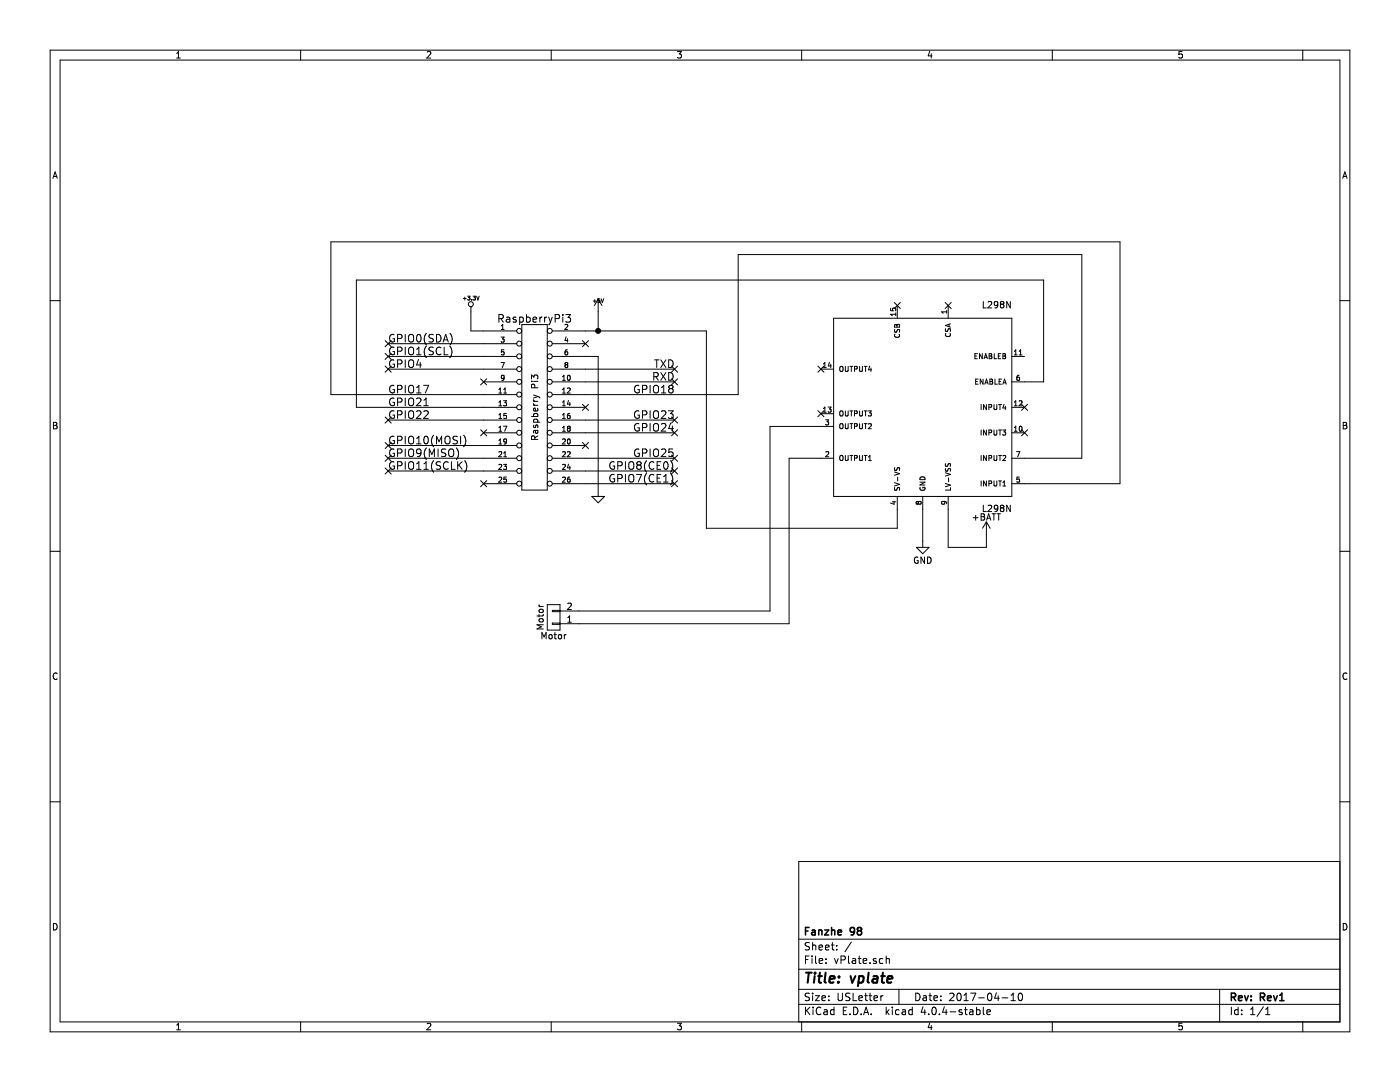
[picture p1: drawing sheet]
EESchema Schematic File Version 2
LIBS:vPlate-rescue
LIBS:power
LIBS:device
LIBS:transistors
LIBS:conn
LIBS:linear
LIBS:regul
LIBS:74xx
LIBS:cmos4000
LIBS:adc-dac
LIBS:memory
LIBS:xilinx
LIBS:microcontrollers
LIBS:dsp
LIBS:microchip
LIBS:analog_switches
LIBS:motorola
LIBS:texas
LIBS:intel
LIBS:audio
LIBS:interface
LIBS:digital-audio
LIBS:philips
LIBS:display
LIBS:cypress
LIBS:siliconi
LIBS:opto
LIBS:atmel
LIBS:contrib
LIBS:valves
LIBS:L298N
LIBS:vPlate-cache
EELAYER 25 0
EELAYER END
$Descr USLetter 11000 8500
encoding utf-8
Sheet 1 1
Title "vplate"
Date "2017-04-10"
Rev "Rev1"
Comp "Fanzhe 98"
Comment1 ""
Comment2 ""
Comment3 ""
Comment4 ""
$EndDescr
$Comp
L CONN_13X2 RaspberryPi3
U 1 1
P 4200 3200
F 0 "RaspberryPi3" H 4200 3900 60  0000 C CNN
F 1 "Raspberry Pi3" V 4200 3200 50  0000 C CNN
F 2 "" H 4200 3200 60  0001 C CNN
F 3 "" H 4200 3200 60  0001 C CNN
	1    4200 3200
	1    0    0    -1  
$EndComp
$Comp
L +3.3V-RESCUE-vPlate #PWR01
U 1 1
P 3700 2450
F 0 "#PWR01" H 3700 2410 30  0001 C CNN
F 1 "+3.3V" H 3700 2560 30  0000 C CNN
F 2 "" H 3700 2450 60  0001 C CNN
F 3 "" H 3700 2450 60  0001 C CNN
	1    3700 2450
	1    0    0    -1  
$EndComp
$Comp
L +5V #PWR02
U 1 1
P 4700 2450
F 0 "#PWR02" H 4700 2540 20  0001 C CNN
F 1 "+5V" H 4700 2540 30  0000 C CNN
F 2 "" H 4700 2450 60  0001 C CNN
F 3 "" H 4700 2450 60  0001 C CNN
	1    4700 2450
	1    0    0    -1  
$EndComp
Text Label 3050 2700 0    60   ~ 0
GPIO0(SDA)
Text Label 3050 2800 0    60   ~ 0
GPIO1(SCL)
Text Label 3050 2900 0    60   ~ 0
GPIO4
NoConn ~ 3800 3000
Text Label 3050 3100 0    60   ~ 0
GPIO17
Text Label 3050 3200 0    60   ~ 0
GPIO21
Text Label 3050 3300 0    60   ~ 0
GPIO22
NoConn ~ 3800 3400
Text Label 3050 3500 0    60   ~ 0
GPIO10(MOSI)
Text Label 3050 3600 0    60   ~ 0
GPIO9(MISO)
Text Label 3050 3700 0    60   ~ 0
GPIO11(SCLK)
NoConn ~ 3800 3800
$Comp
L GND-RESCUE-vPlate #PWR03
U 1 1
P 4700 3900
F 0 "#PWR03" H 4700 3900 30  0001 C CNN
F 1 "GND" H 4700 3830 30  0001 C CNN
F 2 "" H 4700 3900 60  0001 C CNN
F 3 "" H 4700 3900 60  0001 C CNN
	1    4700 3900
	1    0    0    -1  
$EndComp
Text Label 5300 2900 2    60   ~ 0
TXD
Text Label 5300 3000 2    60   ~ 0
RXD
Text Label 5300 3100 2    60   ~ 0
GPIO18
NoConn ~ 4600 3200
Text Label 5300 3300 2    60   ~ 0
GPIO23
Text Label 5300 3400 2    60   ~ 0
GPIO24
NoConn ~ 4600 3500
Text Label 5300 3600 2    60   ~ 0
GPIO25
Text Label 5300 3700 2    60   ~ 0
GPIO8(CE0)
Text Label 5300 3800 2    60   ~ 0
GPIO7(CE1)
$Comp
L L298N L298N
U 1 1
P 7250 3200
F 0 "L298N" H 6550 4000 50  0000 L CNN
F 1 "L298N" H 6550 2400 50  0000 L CNN
F 2 "DRIVER_L298N" H 7250 3200 50  0001 L CNN
F 3 "L298N" H 7250 3200 50  0001 L CNN
F 4 "Good" H 7250 3200 50  0001 L CNN "Availability"
F 5 "STMicroelectronics" H 7250 3200 50  0001 L CNN "MF"
F 6 "ZIP-15 STMicroelectronics" H 7250 3200 50  0001 L CNN "Package"
F 7 "Driver; 46 V (Max.); 15-Lead MultiW; 2AO/P High Level; 2 Drivers; -0.3V; 7V" H 7250 3200 50  0001 L CNN "Description"
F 8 "3.44 USD" H 7250 3200 50  0001 L CNN "Price"
	1    7250 3200
	-1   0    0    1   
$EndComp
NoConn ~ 4600 2700
$Comp
L GND #PWR?
U 1 1
P 7250 4250
F 0 "#PWR?" H 7250 4000 50  0001 C CNN
F 1 "GND" H 7250 4100 50  0000 C CNN
F 2 "" H 7250 4250 50  0000 C CNN
F 3 "" H 7250 4250 50  0000 C CNN
	1    7250 4250
	1    0    0    -1  
$EndComp
$Comp
L +BATT #PWR?
U 1 1
P 7750 4200
F 0 "#PWR?" H 7750 4050 50  0001 C CNN
F 1 "+BATT" H 7750 4340 50  0000 C CNN
F 2 "" H 7750 4200 50  0000 C CNN
F 3 "" H 7750 4200 50  0000 C CNN
	1    7750 4200
	1    0    0    -1  
$EndComp
$Comp
L CONN_01X02 Motor
U 1 1
P 4350 4850
F 0 "Motor" H 4350 5000 50  0000 C CNN
F 1 "Motor" V 4450 4850 50  0000 C CNN
F 2 "" H 4350 4850 50  0000 C CNN
F 3 "" H 4350 4850 50  0000 C CNN
	1    4350 4850
	-1   0    0    1   
$EndComp
Connection ~ 4700 2600
Wire Wire Line
	7050 4150 7050 4000
Wire Wire Line
	5550 4150 7050 4150
Wire Wire Line
	5550 2600 5550 4150
Wire Wire Line
	7750 4300 7750 4200
Wire Wire Line
	7450 4300 7750 4300
Wire Wire Line
	7450 4000 7450 4300
Wire Wire Line
	7250 4000 7250 4250
Wire Wire Line
	4600 3800 5300 3800
Wire Wire Line
	4600 3700 5300 3700
Wire Wire Line
	4600 3600 5300 3600
Wire Wire Line
	4600 3400 5300 3400
Wire Wire Line
	4600 3300 5300 3300
Wire Wire Line
	4600 3100 5800 3100
Wire Wire Line
	4600 3000 5300 3000
Wire Wire Line
	4600 2900 5300 2900
Wire Wire Line
	4700 2800 4600 2800
Wire Wire Line
	4700 3900 4700 2800
Wire Wire Line
	3800 3700 3050 3700
Wire Wire Line
	3800 3600 3050 3600
Wire Wire Line
	3800 3500 3050 3500
Wire Wire Line
	3800 3300 3050 3300
Wire Wire Line
	2800 3200 3800 3200
Wire Wire Line
	2600 3100 3800 3100
Wire Wire Line
	3800 2900 3050 2900
Wire Wire Line
	3800 2800 3050 2800
Wire Wire Line
	3800 2700 3050 2700
Wire Wire Line
	4600 2600 5550 2600
Wire Wire Line
	4700 2450 4700 2600
Wire Wire Line
	3700 2600 3800 2600
Wire Wire Line
	3700 2450 3700 2600
Wire Wire Line
	6450 3350 6050 3350
Wire Wire Line
	6050 3350 6050 4800
Wire Wire Line
	6050 4800 4550 4800
Wire Wire Line
	4550 4900 6200 4900
Wire Wire Line
	6200 4900 6200 3600
Wire Wire Line
	6200 3600 6450 3600
Wire Wire Line
	2600 3100 2600 1900
Wire Wire Line
	2600 1900 8800 1900
Wire Wire Line
	8800 1900 8800 3800
Wire Wire Line
	8800 3800 8050 3800
Wire Wire Line
	8050 3600 8500 3600
Wire Wire Line
	8500 3600 8500 2000
Wire Wire Line
	8500 2000 5800 2000
Wire Wire Line
	5800 2000 5800 3100
Wire Wire Line
	2800 3200 2800 2200
Wire Wire Line
	2800 2200 8200 2200
Wire Wire Line
	8200 2200 8200 3000
Wire Wire Line
	8200 3000 8050 3000
NoConn ~ 6450 2900
NoConn ~ 6450 3250
NoConn ~ 8050 3400
NoConn ~ 8050 3200
NoConn ~ 7450 2400
NoConn ~ 7050 2400
NoConn ~ 5300 3300
NoConn ~ 5300 3400
NoConn ~ 5300 2900
NoConn ~ 5300 3000
NoConn ~ 3050 2900
NoConn ~ 3050 2800
NoConn ~ 3050 2700
NoConn ~ 3050 3300
NoConn ~ 3050 3500
NoConn ~ 3050 3600
NoConn ~ 3050 3700
NoConn ~ 5300 3800
NoConn ~ 5300 3700
NoConn ~ 5300 3600
$EndSCHEMATC
